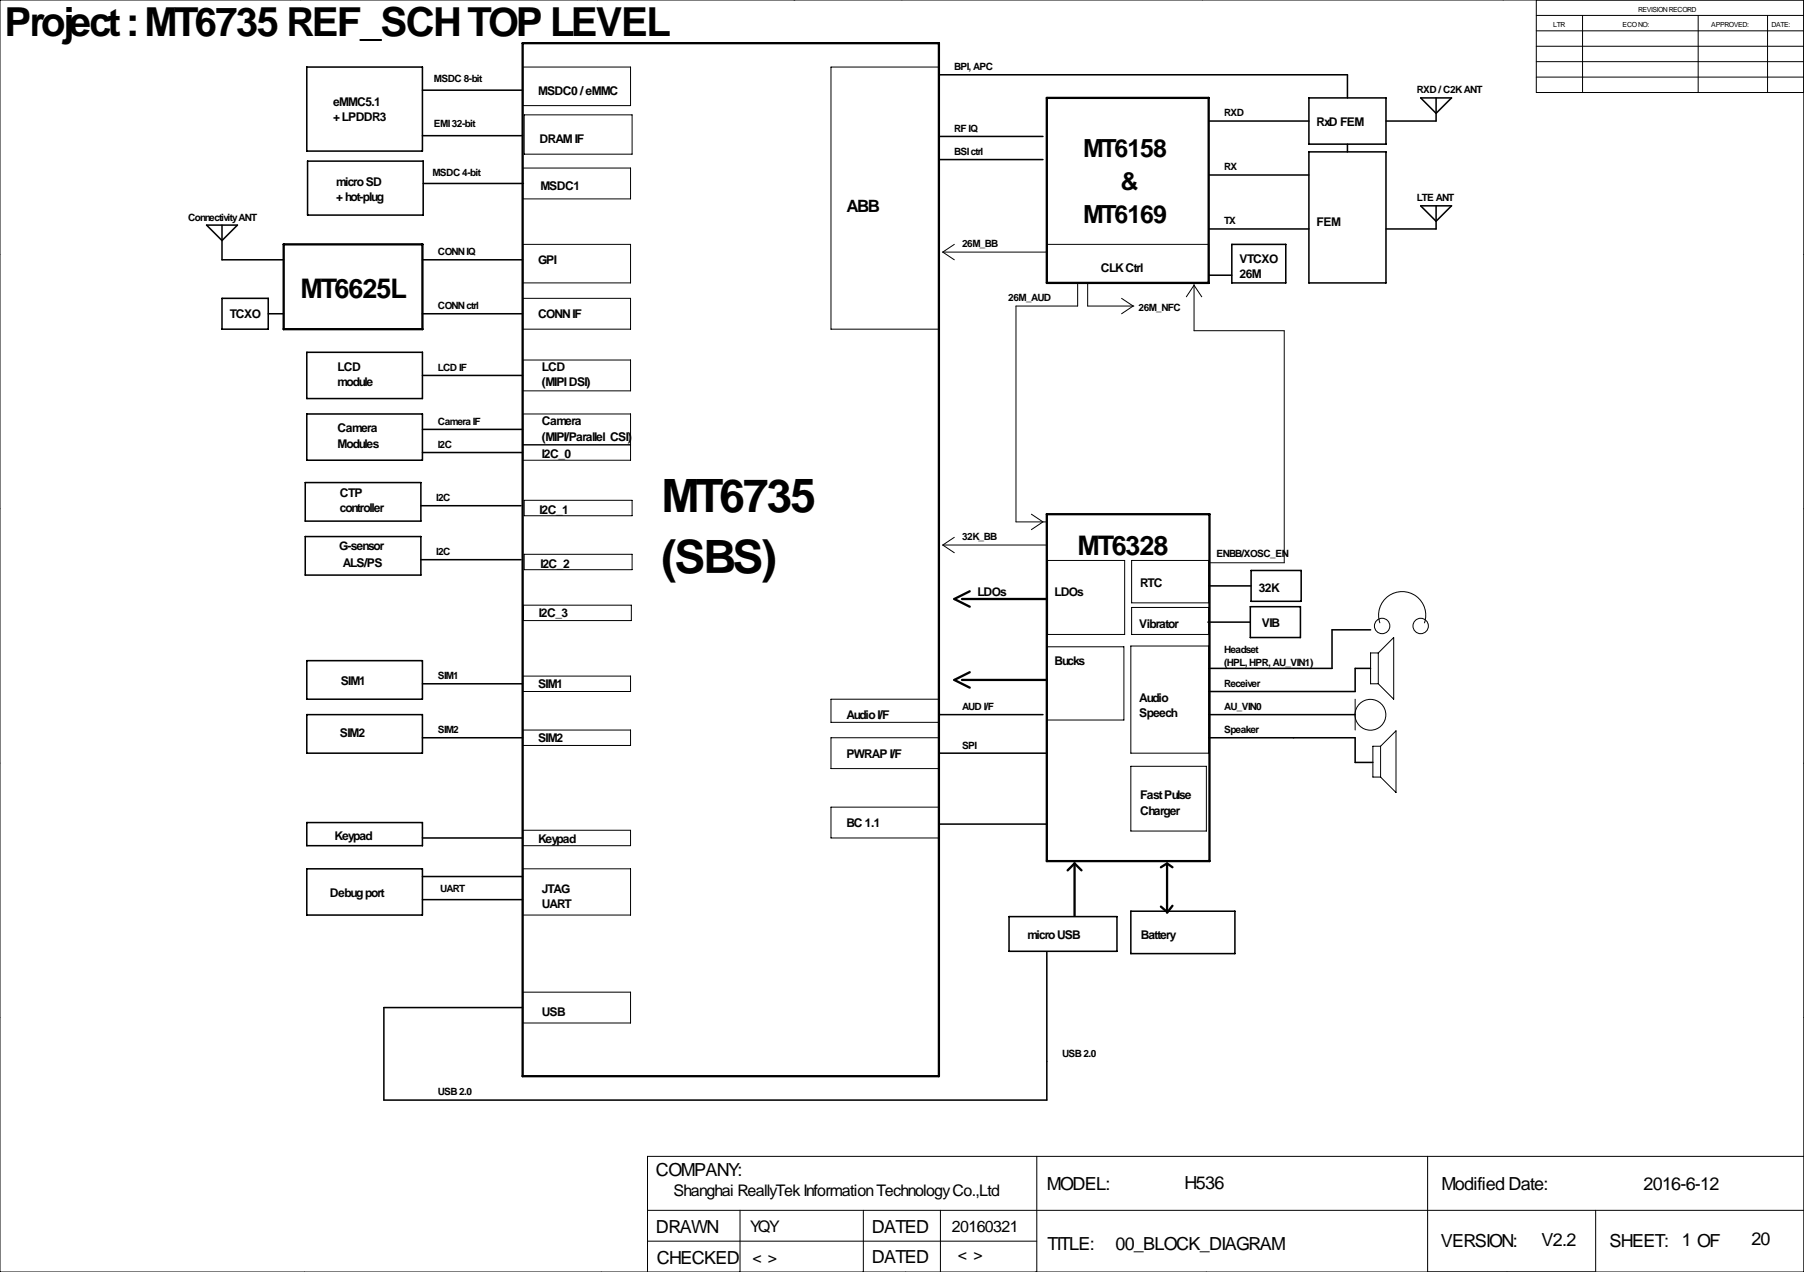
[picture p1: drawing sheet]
<svg xmlns="http://www.w3.org/2000/svg" width="594mm" height="419mm" viewBox="0 0 594 419" stroke-linecap="round" stroke-linejoin="round" font-family="sans-serif">
<g fill="none" stroke="#000" stroke-width=".33">
<path d="M99.1 0h.1M196.8 0h.1M297.2 0h.1M396.2 0h.1M495.3 0h.1M0 0h594.4v419.1h-594.4zM261.6 0h.1M506.2 0v30.5h88.2M506.2 15.2h88.2M506.2 10.2h88.2M506.2 5.1h88.2M521.5 5.1v25.4"/>
<path d="M559.6 5.1v25.4M582.4 5.1v25.4M172.2 22.1h35.6v12.7h-35.6zM172.7 37.8h35.6v13h-35.6zM273.8 22.1h35.6v86.4h-35.6zM506.2 20.3h88.2M506.2 25.4h88.2M172.2 55.4h35.6v10.1h-35.6zM-.1 83.8h.1M172.2 98.3h35.6v10.2h-35.6zM172.2 80.5h35.6v12.7h-35.6zM310.6 83.1l3.9 2.5"/>
<path d="M310.6 83.1h34.3M314.5 80.5l-3.9 2.6M344.9 80.5h53.4v12.7h-53.4zM355.1 93.2v7.6h-20.3v71.2h10.1M358.4 93.2v7.6h15.2M369.6 98.3l3.8 2.5-3.8 2.6M390.9 97.8l2.5-3.8 2.6 3.8M393.4 93.7v15.3h29.8v76.4h-24.4M594.4 83.8h.1M172.2 118.6h35.6v10.2h-35.6zM172.2 136.4h35.6v15.2h-35.6zM172.2 146.6h35.6"/>
<path d="M-.1 167.6h.1M172.7 164.8h35.6v5.1h-35.6zM310.6 179.6l3.9 2.5M310.6 179.6h34.3M314.5 177l-3.9 2.6M339.9 169.4l3.8 2.6-3.8 2.5M594.4 167.6h.1M172.5 199.4h35.5v5.1h-35.5zM172.7 182.6h35.6v5.1h-35.6zM345.2 184.7h25.4v24.3h-25.4zM372.9 184.7h25.4v13.9h-25.4zM344.9 213.1h25.4v24.1h-25.4z"/>
<path d="M372.6 212.9h25.7v35.3h-25.7zM372.9 200.2h25.4v8.8h-25.4zM454.2 215.1h-2.6v10.2h2.6M454.2 215.1v10.2M454.2 215.1l5-5v20.3l-5-5.1M454.7 205.2a7.8 7.8 0 0 1 7.3-10.3 7.8 7.8 0 0 1 7.4 10.3M172.2 222.8h35.6v5h-35.6zM273.8 230.4h35.6v7.6h-35.6zM446.5 230.4v10.1M-.1 251.5h.1M172.2 240.5h35.6v5.1h-35.6zM273.8 243.1h35.6v10.1h-35.6z"/>
<path d="M372.6 252.5h24.9v21.3h-24.9zM454.9 245.9l5.1-5.1v20.3l-5.1-5.1M454.9 245.9h-2.5v10.1h2.5M454.9 245.9v10.1M594.4 251.5h.1M172.2 273.6h35.6v5h-35.6zM273.8 265.9h35.6v10.2h-35.6zM172.2 286.3h35.6v15.2h-35.6zM-.1 335.3h.1M172.2 326.9h35.6v10.2h-35.6zM594.4 335.3h.1M213.4 398.8h381"/>
<path d="M243.8 398.8v20.3M284.5 398.8v20.3M309.9 398.8v20.3M341.6 381v38.1M470.4 381v38.1M525.8 398.8v20.3M594.4 381h-381v38.1M100.3 419.1h.1M198.1 419.1h.1M213.4 408.9h128.2M298.4 419.1h.1M397.5 419.1h.1"/>
<path d="M496.6 419.1h.1"/>
<circle cx="455.4" cy="206.2" r="2.54"/>
<circle cx="468.1" cy="206.2" r="2.54"/>
<circle cx="451.6" cy="235.5" r="5.1"/>
</g>
<g fill="none" stroke="#000" stroke-width=".51">
<path d="M101.1 22.1h38.1v27.7h-38.1zM139.2 29.7h33M309.4 24.6h134.6v7.7M398.3 39.9h33M431.3 32.3h25.4v15.2h-25.4zM468.1 32.3h10.2l-5.1 5zM473.2 32.3v7.6h-16.5M101.3 53.1h38.1v17.8h-38.1zM139.2 44.7h33M309.4 45h34.3M309.4 52.6h34.3M398.3 57.7h33"/>
<path d="M431.3 50h25.4v43.2h-25.4zM444 47.5v2.5M68.1 74.2h10.1l-5 5zM73.2 74.2v11.4h20.3M139.4 60.5h33.1M398.3 75.4h33M468.1 67.8h10.2l-5.1 5.1zM473.2 67.8v7.6h-16.5M73.2 98.3h15.2v10.2h-15.2zM139.2 85.6h33M398.3 90.7h7.6M405.9 80.5h17.8v12.7h-17.8z"/>
<path d="M88.4 103.4h5.1M101.1 116.1h38.1v15.2h-38.1zM139.2 103.4h33M101.1 136.4h38.1v15.2h-38.1zM139.2 123.7h33M100.6 159h38.1v12.7h-38.1zM139.2 149.1h33M139.2 141.5h33M100.6 176.8h38.1v12.7h-38.1zM138.7 166.6h33M138.7 184.4h33M398.3 193h13.9"/>
<path d="M412 199.9h16.5v10.2h-16.5zM412.2 188h16.6v10.1h-16.6zM101.1 217.7h38.1v12.7h-38.1zM398 205h14M451.6 207.5h-12.7v12.7h-40.6M101.1 235.5h38.1v12.7h-38.1zM139.2 225.3h33M309.4 235.5h34.3M398.3 235.5h48.2M451.6 220.2h-5.1v7.6h-48.2M139.2 243.1h33M309.4 248.2h35.5"/>
<path d="M398.3 243.1h48.2v8.1h5.9M101.1 271h38.1v7.6h-38.1zM139.2 276.1h33M309.4 271.5h35.5M101.1 286.3h38.1v15.2h-38.1zM139.2 288.8h33M139.2 296.4h33M332.5 302h35.5v11.4h-35.5zM344.9 313.7v48.8h-218.4v-30.5h45.7M372.6 300.2h34.3v14h-34.3z"/>
</g>
<g fill="none" stroke="#000" stroke-width=".76">
<path d="M172.2 14.2h137.2v340.4h-137.2zM344.9 32.3h53.4v60.9h-53.4zM93.5 80.5h45.7v28h-45.7zM344.9 169.4h53.6v114.3h-53.6zM317 197.4h27.9M319.5 194.8l-5 2.6 5 2.5M317 224h27.9M319.5 221.5l-5 2.5 5 2.6M354.1 284.5v17.3M354.1 284.5l-2.3 2.3M354.1 284.5l2.3 2.3M382.5 285.8l2.1-1.3 1.7 1.3"/>
<path d="M384.6 284.7v15.8l-2.1-1.8M386.3 298.4l-1.7 2.3"/>
</g>
<g font-size="15.1">
<text x="217.9" y="168.7">MT6735</text>
<text x="217.9" y="188.7">(SBS)</text>
</g>
<text font-size="13.2" x="1.5" y="11.9">Project : MT6735 REF_SCH TOP LEVEL</text>
<g font-size="8.9">
<text x="99.1" y="98.3">MT6625L</text>
<text x="355.1" y="182.9">MT6328</text>
</g>
<g font-size="8.2">
<text x="356.9" y="51.8">MT6158</text>
<text x="369.3" y="62.7">&amp;</text>
<text x="356.9" y="73.6">MT6169</text>
</g>
<g font-size="5.9">
<text x="216.2" y="387.6">COMPANY:</text>
<text x="344.9" y="392.2">MODEL:</text>
<text x="390.3" y="391.6">H536</text>
<text x="475" y="392.2">Modified Date:</text>
<text x="541.5" y="392.2">2016-6-12</text>
<text x="216.2" y="406.1">DRAWN</text>
<text x="287.3" y="406.1">DATED</text>
<text x="345.2" y="411.7">TITLE:</text>
<text x="367.5" y="411.7">00_BLOCK_DIAGRAM</text>
<text x="474.7" y="411">VERSION:</text>
<text x="508" y="410.4">V2.2</text>
<text x="530.4" y="410.7">SHEET:</text>
<text x="554.2" y="410.4">1 OF</text>
<text x="577.1" y="410.2">20</text>
<text x="216.4" y="416.3">CHECKED</text>
<text x="287.3" y="416.1">DATED</text>
</g>
<text font-size="5.6" x="278.9" y="69.9">ABB</text>
<g font-size="5.3">
<text x="221.9" y="393.9">Shanghai ReallyTek Information Technology Co.,Ltd</text>
<text x="247.1" y="405.9">YQY</text>
<text x="313.7" y="405.9">20160321</text>
<text x="247.9" y="416.1">&lt; &gt;</text>
<text x="315.6" y="415.3">&lt; &gt;</text>
</g>
<g font-size="4">
<text x="109.7" y="34.8">eMMC5.1</text>
<text x="177.3" y="31.2">MSDC0 / eMMC</text>
<text x="109.7" y="39.8">+ LPDDR3</text>
<text x="433.8" y="41.4">RxD FEM</text>
<text x="177.8" y="47">DRAM IF</text>
<text x="110.7" y="61.2">micro SD</text>
<text x="178.1" y="62.5">MSDC1</text>
<text x="110.7" y="66.2">+ hot-plug</text>
<text x="433.8" y="74.4">FEM</text>
<text x="177.3" y="87.1">GPI</text>
<text x="362.7" y="89.7">CLK Ctrl</text>
<text x="408.4" y="86.6">VTCXO</text>
<text x="408.4" y="91.6">26M</text>
<text x="75.7" y="104.9">TCXO</text>
<text x="177.3" y="104.9">CONN IF</text>
<text x="111.3" y="122.2">LCD</text>
<text x="178.6" y="122.2">LCD</text>
<text x="111.3" y="127.2">module</text>
<text x="178.6" y="127.2">(MIPI DSI)</text>
<text x="111.3" y="142.5">Camera</text>
<text x="178.6" y="140">Camera</text>
<text x="111.3" y="147.5">Modules</text>
<text x="178.6" y="145.3">(MIPI/Parallel CSI)</text>
<text x="178.6" y="150.9">I2C_0</text>
<text x="112" y="163.8">CTP</text>
<text x="112" y="168.8">controller</text>
<text x="177.8" y="169.4">I2C_1</text>
<text x="111.8" y="181.4">G-sensor</text>
<text x="112.9" y="186.9">ALS/PS</text>
<text x="178.1" y="187.2">I2C_2</text>
<text x="322.1" y="196.3">LDOs</text>
<text x="347.5" y="196.3">LDOs</text>
<text x="375.7" y="193.5">RTC</text>
<text x="414.8" y="195.1">32K</text>
<text x="177.5" y="203.5">I2C_3</text>
<text x="375.4" y="206.8">Vibrator</text>
<text x="415.8" y="206.5">VIB</text>
<text x="347.5" y="219.2">Bucks</text>
<text x="112.3" y="225.8">SIM1</text>
<text x="177.3" y="226.8">SIM1</text>
<text x="375.4" y="231.4">Audio</text>
<text x="278.9" y="237">Audio I/F</text>
<text x="375.4" y="236.4">Speech</text>
<text x="112" y="242.8">SIM2</text>
<text x="177.3" y="244.6">SIM2</text>
<text x="278.9" y="249.7">PWRAP I/F</text>
<text x="375.7" y="263.4">Fast Pulse</text>
<text x="375.7" y="268.4">Charger</text>
<text x="278.9" y="272.5">BC 1.1</text>
<text x="110.2" y="276.6">Keypad</text>
<text x="177.3" y="277.6">Keypad</text>
<text x="108.7" y="295.7">Debug port</text>
<text x="178.6" y="294.1">JTAG</text>
<text x="178.6" y="299.1">UART</text>
<text x="338.6" y="309.4">micro USB</text>
<text x="375.9" y="309.4">Battery</text>
<text x="178.6" y="334.8">USB</text>
</g>
<g font-size="3.3">
<text x="314.5" y="23.1">BPI, APC</text>
<text x="143" y="27.2">MSDC 8-bit</text>
<text x="466.9" y="30.7">RXD / C2K ANT</text>
<text x="143" y="41.9">EMI 32-bit</text>
<text x="403.4" y="38.4">RXD</text>
<text x="314.5" y="43.4">RF IQ</text>
<text x="314.5" y="51.1">BSI ctrl</text>
<text x="142.5" y="57.9">MSDC 4-bit</text>
<text x="403.4" y="56.1">RX</text>
<text x="466.9" y="66.3">LTE ANT</text>
<text x="62" y="72.9">Connectivity ANT</text>
<text x="403.4" y="73.9">TX</text>
<text x="317" y="81.5">26M_BB</text>
<text x="144.3" y="84.1">CONN IQ</text>
<text x="144.3" y="101.9">CONN ctrl</text>
<text x="332.2" y="99.3">26M_AUD</text>
<text x="375.2" y="102.4">26M_NFC</text>
<text x="144.3" y="122.2">LCD IF</text>
<text x="144.3" y="140">Camera IF</text>
<text x="144.3" y="147.6">I2C</text>
<text x="143.8" y="165.1">I2C</text>
<text x="317" y="178.1">32K_BB</text>
<text x="143.8" y="182.9">I2C</text>
<text x="400.8" y="183.4">ENBB/XOSC_EN</text>
<text x="403.4" y="215.1">Headset</text>
<text x="403.4" y="219.3">(HPL, HPR, AU_VIN1)</text>
<text x="144.3" y="223.8">SIM1</text>
<text x="403.4" y="226.3">Receiver</text>
<text x="317" y="233.9">AUD I/F</text>
<text x="403.4" y="233.9">AU_VIN0</text>
<text x="144.3" y="241.6">SIM2</text>
<text x="403.4" y="241.6">Speaker</text>
<text x="317" y="246.6">SPI</text>
<text x="145" y="293.9">UART</text>
<text x="350" y="348.2">USB 2.0</text>
<text x="144.3" y="360.9">USB 2.0</text>
</g>
<g font-size="2.3">
<text x="539.8" y="3.8">REVISION RECORD</text>
<text x="511.8" y="8.9">LTR</text>
<text x="534.7" y="8.9">ECO NO:</text>
<text x="563.9" y="8.9">APPROVED:</text>
<text x="583.7" y="8.9">DATE:</text>
</g>
</svg>
